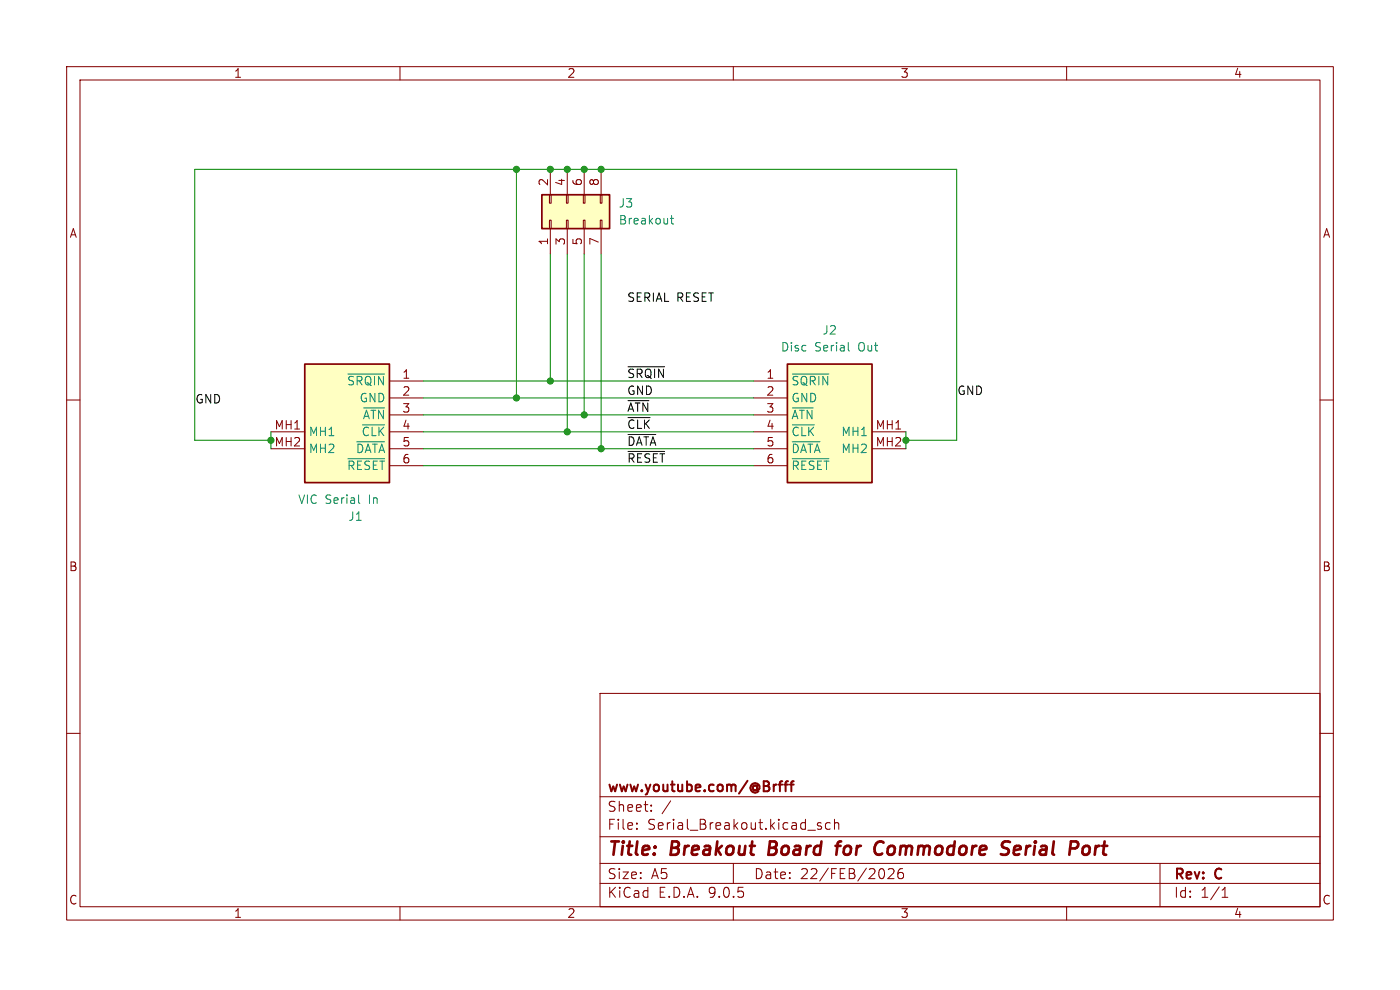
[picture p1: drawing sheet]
(kicad_sch
 (version 20250114)
 (generator "eeschema")
 (generator_version "9.0")
 (paper "A5")
 (title_block
  (title "Breakout Board for Commodore Serial Port")
  (date "22/FEB/2026")
  (rev "C")
  (company "www.youtube.com/@Brfff"))
 (lib_symbols
  (symbol "671-0601_1" (exclude_from_sim no) (in_bom yes) (on_board yes)
   (property "Reference" "J1" (at 10.16 -20.32 0) (effects (font (size 1.27 1.27))))
   (property "Value" "VIC Serial In" (at 12.7 -17.78 0) (effects (font (size 1.27 1.27))))
   (property "Footprint" "Clueless_Engineer:6710601" (at 19.05 -94.92 0) (effects (font (size 1.27 1.27)) (justify left top) (hide yes)))
   (property "Datasheet" "" (at 19.05 -194.92 0) (effects (font (size 1.27 1.27)) (justify left top) (hide yes)))
   (property "Description" "Deltron 6 Pole Right Angle Din Socket Socket, 2A, 100 V ac, Lockable" (at 0 0 0) (effects (font (size 1.27 1.27)) (hide yes)))
   (property "Height" "19.5" (at 19.05 -394.92 0) (effects (font (size 1.27 1.27)) (justify left top) (hide yes)))
   (property "element14 Part Number" "" (at 19.05 -494.92 0) (effects (font (size 1.27 1.27)) (justify left top) (hide yes)))
   (property "element14 Price/Stock" "" (at 19.05 -594.92 0) (effects (font (size 1.27 1.27)) (justify left top) (hide yes)))
   (property "Manufacturer_Name" "DELTRON COMPONENTS" (at 19.05 -694.92 0) (effects (font (size 1.27 1.27)) (justify left top) (hide yes)))
   (property "Manufacturer_Part_Number" "671-0601" (at 19.05 -794.92 0) (effects (font (size 1.27 1.27)) (justify left top) (hide yes)))
   (symbol "671-0601_1_1_1"
    (rectangle (start 5.08 2.54) (end 17.78 -15.24) (stroke (width 0.254) (type default)) (fill (type background)))
    (pin passive line (at 0 0 0) (length 5.08) (name "~{SRQIN}" (effects (font (size 1.27 1.27)))) (number "1" (effects (font (size 1.27 1.27)))))
    (pin passive line (at 0 -2.54 0) (length 5.08) (name "GND" (effects (font (size 1.27 1.27)))) (number "2" (effects (font (size 1.27 1.27)))))
    (pin passive line (at 0 -5.08 0) (length 5.08) (name "~{ATN}" (effects (font (size 1.27 1.27)))) (number "3" (effects (font (size 1.27 1.27)))))
    (pin passive line (at 0 -7.62 0) (length 5.08) (name "~{CLK}" (effects (font (size 1.27 1.27)))) (number "4" (effects (font (size 1.27 1.27)))))
    (pin passive line (at 0 -10.16 0) (length 5.08) (name "~{DATA}" (effects (font (size 1.27 1.27)))) (number "5" (effects (font (size 1.27 1.27)))))
    (pin passive line (at 0 -12.7 0) (length 5.08) (name "~{RESET}" (effects (font (size 1.27 1.27)))) (number "6" (effects (font (size 1.27 1.27)))))
    (pin passive line (at 22.86 -7.62 180) (length 5.08) (name "MH1" (effects (font (size 1.27 1.27)))) (number "MH1" (effects (font (size 1.27 1.27)))))
    (pin passive line (at 22.86 -10.16 180) (length 5.08) (name "MH2" (effects (font (size 1.27 1.27)))) (number "MH2" (effects (font (size 1.27 1.27))))))
   (embedded_fonts no))
  (symbol "Clueless_Engineer:671-0601" (exclude_from_sim no) (in_bom yes) (on_board yes)
   (property "Reference" "J2" (at 11.43 7.62 0) (effects (font (size 1.27 1.27))))
   (property "Value" "Disc Serial Out" (at 11.43 5.08 0) (effects (font (size 1.27 1.27))))
   (property "Footprint" "Clueless_Engineer:6710601" (at 19.05 -94.92 0) (effects (font (size 1.27 1.27)) (justify left top) (hide yes)))
   (property "Datasheet" "" (at 19.05 -194.92 0) (effects (font (size 1.27 1.27)) (justify left top) (hide yes)))
   (property "Description" "Deltron 6 Pole Right Angle Din Socket Socket, 2A, 100 V ac, Lockable" (at 5.08 -20.32 0) (effects (font (size 1.27 1.27)) (hide yes)))
   (property "Height" "19.5" (at 19.05 -394.92 0) (effects (font (size 1.27 1.27)) (justify left top) (hide yes)))
   (property "element14 Part Number" "" (at 19.05 -494.92 0) (effects (font (size 1.27 1.27)) (justify left top) (hide yes)))
   (property "element14 Price/Stock" "" (at 19.05 -594.92 0) (effects (font (size 1.27 1.27)) (justify left top) (hide yes)))
   (property "Manufacturer_Name" "DELTRON COMPONENTS" (at 19.05 -694.92 0) (effects (font (size 1.27 1.27)) (justify left top) (hide yes)))
   (property "Manufacturer_Part_Number" "671-0601" (at 19.05 -794.92 0) (effects (font (size 1.27 1.27)) (justify left top) (hide yes)))
   (symbol "671-0601_1_1"
    (rectangle (start 5.08 2.54) (end 17.78 -15.24) (stroke (width 0.254) (type default)) (fill (type background)))
    (pin passive line (at 0 0 0) (length 5.08) (name "~{SQRIN}" (effects (font (size 1.27 1.27)))) (number "1" (effects (font (size 1.27 1.27)))))
    (pin passive line (at 0 -2.54 0) (length 5.08) (name "GND" (effects (font (size 1.27 1.27)))) (number "2" (effects (font (size 1.27 1.27)))))
    (pin passive line (at 0 -5.08 0) (length 5.08) (name "~{ATN}" (effects (font (size 1.27 1.27)))) (number "3" (effects (font (size 1.27 1.27)))))
    (pin passive line (at 0 -7.62 0) (length 5.08) (name "~{CLK}" (effects (font (size 1.27 1.27)))) (number "4" (effects (font (size 1.27 1.27)))))
    (pin passive line (at 0 -10.16 0) (length 5.08) (name "~{DATA}" (effects (font (size 1.27 1.27)))) (number "5" (effects (font (size 1.27 1.27)))))
    (pin passive line (at 0 -12.7 0) (length 5.08) (name "~{RESET}" (effects (font (size 1.27 1.27)))) (number "6" (effects (font (size 1.27 1.27)))))
    (pin passive line (at 22.86 -7.62 180) (length 5.08) (name "MH1" (effects (font (size 1.27 1.27)))) (number "MH1" (effects (font (size 1.27 1.27)))))
    (pin passive line (at 22.86 -10.16 180) (length 5.08) (name "MH2" (effects (font (size 1.27 1.27)))) (number "MH2" (effects (font (size 1.27 1.27))))))
   (embedded_fonts no))
  (symbol "Connector_Generic:Conn_02x04_Odd_Even"
   (pin_names
    (offset 1.016) (hide yes)) (exclude_from_sim no) (in_bom yes) (on_board yes)
   (property "Reference" "J" (at 1.27 5.08 0) (effects (font (size 1.27 1.27))))
   (property "Value" "Conn_02x04_Odd_Even" (at 1.27 -7.62 0) (effects (font (size 1.27 1.27))))
   (property "Footprint" "" (at 0 0 0) (effects (font (size 1.27 1.27)) (hide yes)))
   (property "Datasheet" "~" (at 0 0 0) (effects (font (size 1.27 1.27)) (hide yes)))
   (property "Description" "Generic connector, double row, 02x04, odd/even pin numbering scheme (row 1 odd numbers, row 2 even numbers), script generated (kicad-library-utils/schlib/autogen/connector/)" (at 0 0 0) (effects (font (size 1.27 1.27)) (hide yes)))
   (symbol "Conn_02x04_Odd_Even_1_1"
    (rectangle (start -1.27 3.81) (end 3.81 -6.35) (stroke (width 0.254) (type default)) (fill (type background)))
    (rectangle (start -1.27 2.667) (end 0 2.413) (stroke (width 0.1524) (type default)) (fill (type none)))
    (rectangle (start -1.27 0.127) (end 0 -0.127) (stroke (width 0.1524) (type default)) (fill (type none)))
    (rectangle (start -1.27 -2.413) (end 0 -2.667) (stroke (width 0.1524) (type default)) (fill (type none)))
    (rectangle (start -1.27 -4.953) (end 0 -5.207) (stroke (width 0.1524) (type default)) (fill (type none)))
    (rectangle (start 3.81 2.667) (end 2.54 2.413) (stroke (width 0.1524) (type default)) (fill (type none)))
    (rectangle (start 3.81 0.127) (end 2.54 -0.127) (stroke (width 0.1524) (type default)) (fill (type none)))
    (rectangle (start 3.81 -2.413) (end 2.54 -2.667) (stroke (width 0.1524) (type default)) (fill (type none)))
    (rectangle (start 3.81 -4.953) (end 2.54 -5.207) (stroke (width 0.1524) (type default)) (fill (type none)))
    (pin passive line (at -5.08 2.54 0) (length 3.81) (name "Pin_1" (effects (font (size 1.27 1.27)))) (number "1" (effects (font (size 1.27 1.27)))))
    (pin passive line (at -5.08 0 0) (length 3.81) (name "Pin_3" (effects (font (size 1.27 1.27)))) (number "3" (effects (font (size 1.27 1.27)))))
    (pin passive line (at -5.08 -2.54 0) (length 3.81) (name "Pin_5" (effects (font (size 1.27 1.27)))) (number "5" (effects (font (size 1.27 1.27)))))
    (pin passive line (at -5.08 -5.08 0) (length 3.81) (name "Pin_7" (effects (font (size 1.27 1.27)))) (number "7" (effects (font (size 1.27 1.27)))))
    (pin passive line (at 7.62 2.54 180) (length 3.81) (name "Pin_2" (effects (font (size 1.27 1.27)))) (number "2" (effects (font (size 1.27 1.27)))))
    (pin passive line (at 7.62 0 180) (length 3.81) (name "Pin_4" (effects (font (size 1.27 1.27)))) (number "4" (effects (font (size 1.27 1.27)))))
    (pin passive line (at 7.62 -2.54 180) (length 3.81) (name "Pin_6" (effects (font (size 1.27 1.27)))) (number "6" (effects (font (size 1.27 1.27)))))
    (pin passive line (at 7.62 -5.08 180) (length 3.81) (name "Pin_8" (effects (font (size 1.27 1.27)))) (number "8" (effects (font (size 1.27 1.27))))))
   (embedded_fonts no)))
 (junction
  (at 85.09 64.77)
  (diameter 0)
  (color 0 0 0 0))
 (junction
  (at 90.17 67.31)
  (diameter 0)
  (color 0 0 0 0))
 (junction
  (at 87.63 62.23)
  (diameter 0)
  (color 0 0 0 0))
 (junction
  (at 82.55 57.15)
  (diameter 0)
  (color 0 0 0 0))
 (junction
  (at 82.55 25.4)
  (diameter 0)
  (color 0 0 0 0))
 (junction
  (at 85.09 25.4)
  (diameter 0)
  (color 0 0 0 0))
 (junction
  (at 77.47 25.4)
  (diameter 0)
  (color 0 0 0 0))
 (junction
  (at 90.17 25.4)
  (diameter 0)
  (color 0 0 0 0))
 (junction
  (at 135.89 66.04)
  (diameter 0)
  (color 0 0 0 0))
 (junction
  (at 40.64 66.04)
  (diameter 0)
  (color 0 0 0 0))
 (junction
  (at 77.47 59.69)
  (diameter 0)
  (color 0 0 0 0))
 (junction
  (at 87.63 25.4)
  (diameter 0)
  (color 0 0 0 0))
 (wire
  (pts (xy 90.17 38.1) (xy 90.17 67.31))
  (stroke (width 0) (type default)))
 (wire
  (pts (xy 40.64 64.77) (xy 40.64 66.04))
  (stroke (width 0) (type default)))
 (wire
  (pts (xy 87.63 62.23) (xy 113.03 62.23))
  (stroke (width 0) (type default)))
 (wire
  (pts (xy 82.55 38.1) (xy 82.55 57.15))
  (stroke (width 0) (type default)))
 (wire
  (pts (xy 40.64 66.04) (xy 40.64 67.31))
  (stroke (width 0) (type default)))
 (wire
  (pts (xy 87.63 25.4) (xy 90.17 25.4))
  (stroke (width 0) (type default)))
 (wire
  (pts (xy 63.5 64.77) (xy 85.09 64.77))
  (stroke (width 0) (type default)))
 (wire
  (pts (xy 77.47 59.69) (xy 77.47 25.4))
  (stroke (width 0) (type default)))
 (wire
  (pts (xy 63.5 69.85) (xy 113.03 69.85))
  (stroke (width 0) (type default)))
 (wire
  (pts (xy 143.51 25.4) (xy 143.51 66.04))
  (stroke (width 0) (type default)))
 (wire
  (pts (xy 40.64 66.04) (xy 29.21 66.04))
  (stroke (width 0) (type default)))
 (wire
  (pts (xy 85.09 25.4) (xy 87.63 25.4))
  (stroke (width 0) (type default)))
 (wire
  (pts (xy 135.89 64.77) (xy 135.89 66.04))
  (stroke (width 0) (type default)))
 (wire
  (pts (xy 135.89 66.04) (xy 135.89 67.31))
  (stroke (width 0) (type default)))
 (wire
  (pts (xy 29.21 25.4) (xy 77.47 25.4))
  (stroke (width 0) (type default)))
 (wire
  (pts (xy 90.17 25.4) (xy 143.51 25.4))
  (stroke (width 0) (type default)))
 (wire
  (pts (xy 87.63 38.1) (xy 87.63 62.23))
  (stroke (width 0) (type default)))
 (wire
  (pts (xy 143.51 66.04) (xy 135.89 66.04))
  (stroke (width 0) (type default)))
 (wire
  (pts (xy 82.55 25.4) (xy 85.09 25.4))
  (stroke (width 0) (type default)))
 (wire
  (pts (xy 90.17 67.31) (xy 113.03 67.31))
  (stroke (width 0) (type default)))
 (wire
  (pts (xy 29.21 66.04) (xy 29.21 25.4))
  (stroke (width 0) (type default)))
 (wire
  (pts (xy 77.47 59.69) (xy 113.03 59.69))
  (stroke (width 0) (type default)))
 (wire
  (pts (xy 82.55 57.15) (xy 113.03 57.15))
  (stroke (width 0) (type default)))
 (wire
  (pts (xy 77.47 25.4) (xy 82.55 25.4))
  (stroke (width 0) (type default)))
 (wire
  (pts (xy 63.5 59.69) (xy 77.47 59.69))
  (stroke (width 0) (type default)))
 (wire
  (pts (xy 63.5 62.23) (xy 87.63 62.23))
  (stroke (width 0) (type default)))
 (wire
  (pts (xy 85.09 64.77) (xy 113.03 64.77))
  (stroke (width 0) (type default)))
 (wire
  (pts (xy 63.5 57.15) (xy 82.55 57.15))
  (stroke (width 0) (type default)))
 (wire
  (pts (xy 63.5 67.31) (xy 90.17 67.31))
  (stroke (width 0) (type default)))
 (wire
  (pts (xy 85.09 38.1) (xy 85.09 64.77))
  (stroke (width 0) (type default)))
 (label "~{RESET}"
  (at 93.98 69.85 0)
  (effects (font (size 1.27 1.27)) (justify left bottom)))
 (label "~{SRQIN}"
  (at 93.98 57.15 0)
  (effects (font (size 1.27 1.27)) (justify left bottom)))
 (label "GND"
  (at 143.51 59.69 0)
  (effects (font (size 1.27 1.27)) (justify left bottom)))
 (label "SERIAL RESET"
  (at 93.98 45.72 0)
  (effects (font (size 1.27 1.27)) (justify left bottom)))
 (label "~{ATN}"
  (at 93.98 62.23 0)
  (effects (font (size 1.27 1.27)) (justify left bottom)))
 (label "~{DATA}"
  (at 93.98 67.31 0)
  (effects (font (size 1.27 1.27)) (justify left bottom)))
 (label "~{CLK}"
  (at 93.98 64.77 0)
  (effects (font (size 1.27 1.27)) (justify left bottom)))
 (label "GND"
  (at 93.98 59.69 0)
  (effects (font (size 1.27 1.27)) (justify left bottom)))
 (label "GND"
  (at 29.21 60.96 0)
  (effects (font (size 1.27 1.27)) (justify left bottom)))
 (symbol
  (lib_id "Connector_Generic:Conn_02x04_Odd_Even")
  (at 85.09 33.02 90)
  (unit 1)
  (exclude_from_sim no)
  (in_bom yes)
  (on_board yes)
  (dnp no)
  (fields_autoplaced yes)
  (property "Reference" "J3" (at 92.71 30.4799 90) (effects (font (size 1.27 1.27)) (justify right)))
  (property "Value" "Breakout" (at 92.71 33.0199 90) (effects (font (size 1.27 1.27)) (justify right)))
  (property "Footprint" "Connector_PinHeader_2.54mm:PinHeader_2x04_P2.54mm_Vertical" (at 85.09 33.02 0) (effects (font (size 1.27 1.27)) (hide yes)))
  (property "Datasheet" "~" (at 85.09 33.02 0) (effects (font (size 1.27 1.27)) (hide yes)))
  (property "Description" "Generic connector, double row, 02x04, odd/even pin numbering scheme (row 1 odd numbers, row 2 even numbers), script generated (kicad-library-utils/schlib/autogen/connector/)" (at 85.09 33.02 0) (effects (font (size 1.27 1.27)) (hide yes)))
  (pin "3")
  (pin "5")
  (pin "7")
  (pin "2")
  (pin "4")
  (pin "6")
  (pin "8")
  (pin "1"))
 (symbol
  (lib_name "671-0601_1")
  (lib_id "Clueless_Engineer:671-0601")
  (at 63.5 57.15 0)
  (mirror y)
  (unit 1)
  (exclude_from_sim no)
  (in_bom yes)
  (on_board yes)
  (dnp no)
  (property "Reference" "J1" (at 53.34 77.47 0) (effects (font (size 1.27 1.27))))
  (property "Value" "VIC Serial In" (at 50.8 74.93 0) (effects (font (size 1.27 1.27))))
  (property "Footprint" "Clueless_Engineer:6710601" (at 44.45 152.07 0) (effects (font (size 1.27 1.27)) (justify left top) (hide yes)))
  (property "Datasheet" "" (at 44.45 252.07 0) (effects (font (size 1.27 1.27)) (justify left top) (hide yes)))
  (property "Description" "Deltron 6 Pole Right Angle Din Socket Socket, 2A, 100 V ac, Lockable" (at 63.5 57.15 0) (effects (font (size 1.27 1.27)) (hide yes)))
  (property "Height" "19.5" (at 44.45 452.07 0) (effects (font (size 1.27 1.27)) (justify left top) (hide yes)))
  (property "element14 Part Number" "" (at 44.45 552.07 0) (effects (font (size 1.27 1.27)) (justify left top) (hide yes)))
  (property "element14 Price/Stock" "" (at 44.45 652.07 0) (effects (font (size 1.27 1.27)) (justify left top) (hide yes)))
  (property "Manufacturer_Name" "DELTRON COMPONENTS" (at 44.45 752.07 0) (effects (font (size 1.27 1.27)) (justify left top) (hide yes)))
  (property "Manufacturer_Part_Number" "671-0601" (at 44.45 852.07 0) (effects (font (size 1.27 1.27)) (justify left top) (hide yes)))
  (pin "3")
  (pin "2")
  (pin "1")
  (pin "4")
  (pin "5")
  (pin "6")
  (pin "MH1")
  (pin "MH2"))
 (symbol
  (lib_id "Clueless_Engineer:671-0601")
  (at 113.03 57.15 0)
  (unit 1)
  (exclude_from_sim no)
  (in_bom yes)
  (on_board yes)
  (dnp no)
  (fields_autoplaced yes)
  (property "Reference" "J2" (at 124.46 49.53 0) (effects (font (size 1.27 1.27))))
  (property "Value" "Disc Serial Out" (at 124.46 52.07 0) (effects (font (size 1.27 1.27))))
  (property "Footprint" "Clueless_Engineer:6710601" (at 132.08 152.07 0) (effects (font (size 1.27 1.27)) (justify left top) (hide yes)))
  (property "Datasheet" "" (at 132.08 252.07 0) (effects (font (size 1.27 1.27)) (justify left top) (hide yes)))
  (property "Description" "Deltron 6 Pole Right Angle Din Socket Socket, 2A, 100 V ac, Lockable" (at 118.11 77.47 0) (effects (font (size 1.27 1.27)) (hide yes)))
  (property "Height" "19.5" (at 132.08 452.07 0) (effects (font (size 1.27 1.27)) (justify left top) (hide yes)))
  (property "element14 Part Number" "" (at 132.08 552.07 0) (effects (font (size 1.27 1.27)) (justify left top) (hide yes)))
  (property "element14 Price/Stock" "" (at 132.08 652.07 0) (effects (font (size 1.27 1.27)) (justify left top) (hide yes)))
  (property "Manufacturer_Name" "DELTRON COMPONENTS" (at 132.08 752.07 0) (effects (font (size 1.27 1.27)) (justify left top) (hide yes)))
  (property "Manufacturer_Part_Number" "671-0601" (at 132.08 852.07 0) (effects (font (size 1.27 1.27)) (justify left top) (hide yes)))
  (pin "3")
  (pin "2")
  (pin "1")
  (pin "4")
  (pin "5")
  (pin "6")
  (pin "MH1")
  (pin "MH2"))
 (sheet_instances
  (path ""
   (page "1")))
 (embedded_fonts no))
